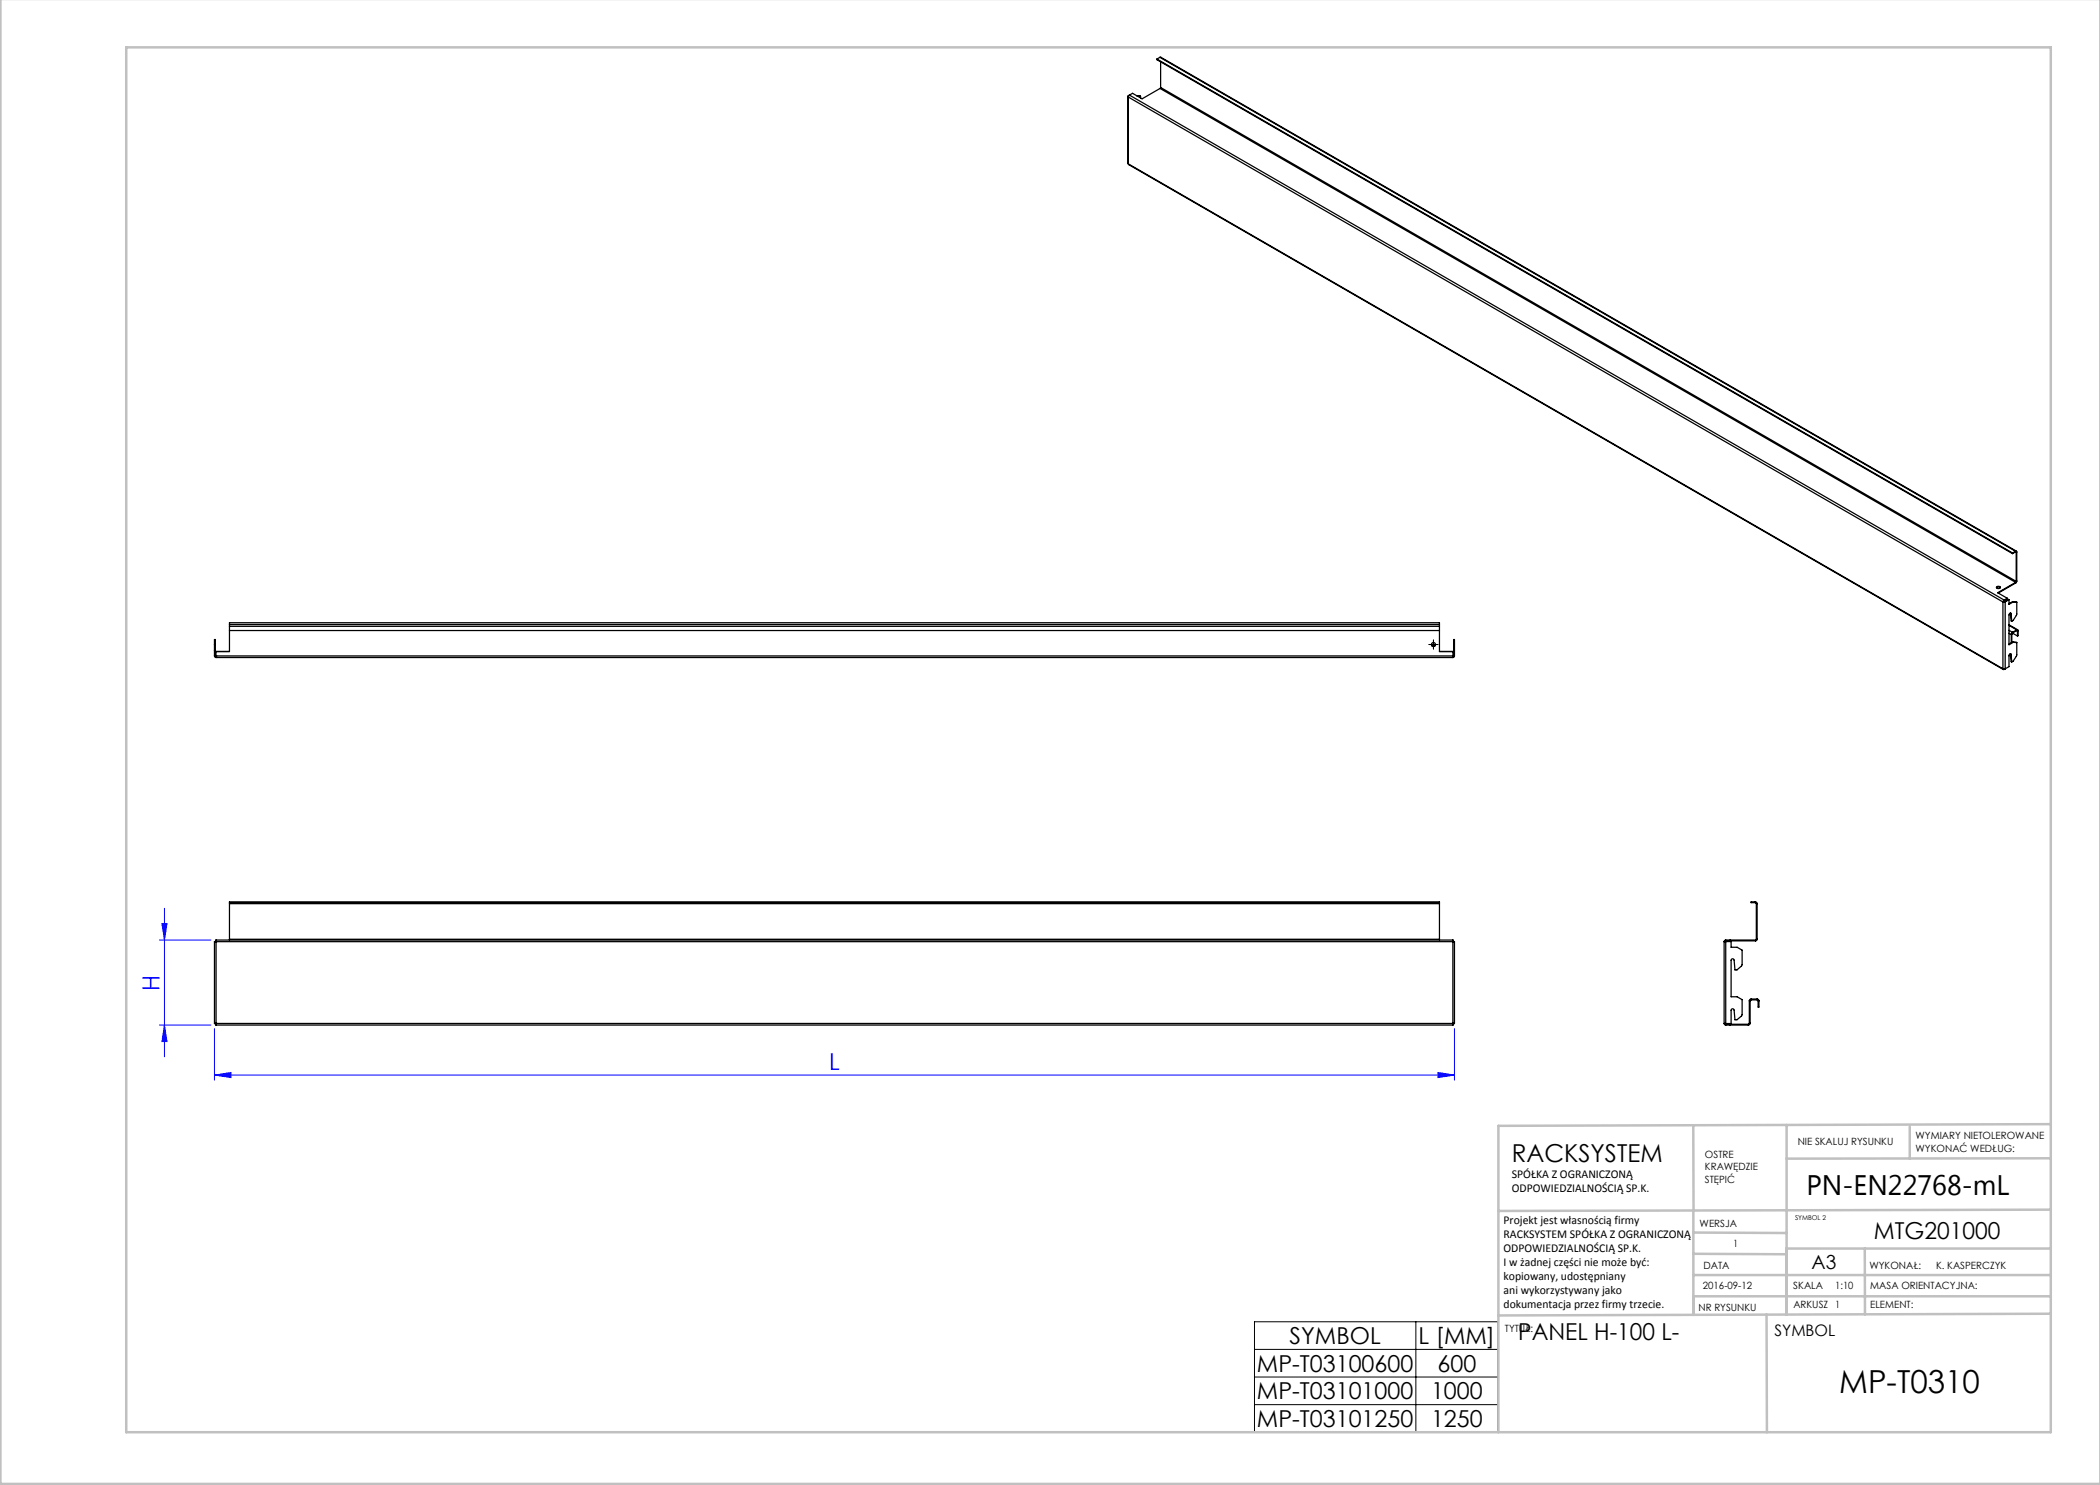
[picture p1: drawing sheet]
<svg xmlns="http://www.w3.org/2000/svg" width="420mm" height="297mm" viewBox="0 0 420 297" stroke-linecap="round" stroke-linejoin="round" font-family="sans-serif">
<path d="M31.9 188h10.3M32.4 184.7h1l-.5 3.3zM32.9 181.7v29.7M31.9 205h10.3M32.9 205l.5 3.3h-1zM42.9 215l3.3-.5v1zM42.9 205.7v10.3M42.9 215h248M287.6 214.5l3.3 .5-3.3 .5zM290.9 205.7v10.3" fill="none" stroke="#00f" stroke-width=".2"/>
<path d="M286.2 128.9h1M286.7 128.4v1M250.9 264.4h48.7v22.1h-48.7zM250.9 269.9h48.7M250.9 275.4h48.7M283.2 264.4v22.1M250.9 280.9h48.7" fill="none" stroke="#000" stroke-width=".2"/>
<path d="M286.2 128.9h-.4M286.7 128.4v-.4M286.7 129.4v.4M287.2 128.9h.4" fill="none" stroke="#000" stroke-width=".2" stroke-dasharray="15.2 1.3 1.3 1.3"/>
<g fill="none" stroke="#c0c0c0" stroke-width=".5">
<path d="M.1 -.1v296.9h419.9M25.2 9.5h385v276.9h-385zM338.7 225.2v16.9M357.3 225v37.9M382 225.4v6.3M410.1 224.8l-110.4 .4v61.2M410.1 231.7h-52.8M338.7 259.3h71.5M338.7 255h71.5M338.7 250.8l18.6 .1M338.7 246.5l18.6 .1M338.7 242.1v20.9"/>
<path d="M373 249.7v13.2M410.1 241.9l-110.4 .3M410.2 249.7h-52.9v13.2M353.3 262.9l.1 23.5M410.2 262.7l-110.5 .4"/>
</g>
<g fill="#00f">
<path d="M42.9 215l3.3-.5v1zM287.6 214.5l3.3 .5-3.3 .5z"/>
<path d="M32.9 205l.5 3.3h-1zM32.4 184.7h1l-.5 3.3z"/>
</g>
<g fill="none" stroke="#000" stroke-width=".25">
<path d="M225.6 19.3l.1 13.5M225.7 19.4l.2-.4 174.9 101M225.7 19.1v.3M225.7 19.4l174.9 101M225.7 19.4v13.4M225.7 19.1v.1M227.4 19.2l.7 .1M227.5 19.2l.6 .1M228.1 19.3v.3M231.4 11.8l171.1 98.8M231.4 11.8v.1l171.1 98.8M232 11.5h.2l171.1 98.7"/>
<path d="M232 11.5l-.6 .3M232 11.5l171.1 98.8M232 17.7l-3.6 2.1-1.9-1.1-.8 .4M232 17.7l171.1 98.8M232.1 17.5l-.1 .2M232.1 17.5l171.1 98.8M232.1 12.4v5.1M225.7 32.8l175 101.1M225.7 32.8l174.9 101M399.3 117.6a.53 .53 0 0 1 .8 0M399.3 117.4a.41 .41 0 0 1 .4-.2 .41 .41 0 0 1 .3 .4 .41 .41 0 0 1-.4 .1 .41 .41 0 0 1-.3-.3zM401.4 119.7l-.6 .3"/>
<path d="M401.4 119.7v.1l-.6 .3M401.8 119.9v1l.8-.5M401.8 119.9l-.8 .5M401.8 119.9h-.1l-.8 .4M402.5 110.6v.1M403.1 110.3l.2-.1 .1 .2M403.1 110.4l.1 .1M403.1 110.3l-.6 .3M403.1 110.3v.1M403.1 110.4l-.6 .3M403.1 116.5l-3.6 2 1.9 1.2M403.1 116.5v.1"/>
<path d="M403.1 116.6l-3.5 2M403.2 116.3l-.1 .2M403.2 110.5v5.8M403.4 116.2l-.3 .4M403.4 110.4v5.8M403.4 110.4l-.2 .1M403.4 116.2l-.2 .1M42.9 131.2l.3 .3M42.9 131.2v-3.3h.2v3.3M42.9 131.2h.2M42.9 130.1h.2M42.9 128.9h.2"/>
<path d="M43.1 131.2l.1 .1M43.2 131.2v.3M43.2 131.2h247.4M43.2 131.2h.1M43.2 131.5h247.4M45.9 124.9v.4M45.9 124.9v-.4h242v.4M45.9 125.3v5h-2.7v.9M45.9 126.1h242M45.9 125.3h242M45.9 124.9h242M286.3 128.9a.4 .4 0 0 0 .4 .4 .4 .4 0 0 0 .4-.4"/>
<path d="M287.9 124.9v.4M287.9 125.3v5h2.7v.9M290.6 131.2h.1M290.6 131.2v.3M290.7 131.2l-.1 .1M290.7 131.2v-3.3h.2v3.3M290.7 131.2h.2M290.7 130.1h.2M290.7 128.9h.2M290.9 131.2l-.3 .3M400.6 133.8l.2 .1M400.6 120.4v13.4"/>
<path d="M400.7 120.3l-.1 .1M400.8 120l-.2 .4M400.8 120.1l-.1 .2M400.8 120v.1M400.8 133.8v.1M400.9 120.3h-.2M400.9 120.3l.1 .1M401 120.4h-.4M401 120.4v13.4h-.4M401.8 125l1.7 1M401.8 126.1l.7 .4M401.8 126.6l.5 .3"/>
<path d="M401.8 125.1l1.6 .9M402 130.8l-.1 .2M402.1 122.6v.1M402.1 130.8h.1M402.1 122.7h.1M402.1 122.7l.1 1.5 .1 .1M402.1 130.8l.1 .1M402.1 130.8l.1 1.5 .1 .1M402.1 130.8v.1M402.1 130.9l-.3 .2M402.1 130.9h.1M402.2 130.9a.25 .25 0 0 0-.3-.1 .25 .25 0 0 0-.1 .4v2.1l-1 .6"/>
<path d="M402.2 122.7a.25 .25 0 0 0-.3 0 .25 .25 0 0 0-.1 .3v6l.8-.5M402.2 130.9l.1 1.5M402.2 122.7l.1 1.6M402.3 126.9v1.7M402.4 126.8l-.1 .1M402.4 126.8v1.7M402.5 126.6l1 .6M402.5 126.5l-.2 .4M402.5 126.6l-.1 .2M402.5 126.5v.1M402.5 120.3l.1 .1M402.5 120.3l-.7 .4"/>
<path d="M402.5 120.3l.9 .1M402.5 128.4l.1 .1M402.5 128.4l-.7 .4M402.5 128.4l.9 .1M402.6 120.4h.8M402.6 128.5h.8M403.4 126.1l.1 .1M403.4 126h.1l.1 .1M403.4 126v.1M403.4 126l-.9 .5M403.4 126.1l-.9 .5M403.4 128.5l-.1 2.6-.7 1.1-.3 .2"/>
<path d="M403.4 120.4l-.1 2.5-.7 1.2-.3 .2M403.5 126.2v1M403.6 126.1l-.1 .1M403.6 126.1v1l-.1 .1M42.9 188.3h.3M42.9 188.3v16.4M43.2 188v.3M43.2 188h247.4M43.2 188v.2M43.2 188.3h.1M43.2 188.3h247.4M43.2 188.3v16.4"/>
<path d="M45.9 180.5v.2M45.9 187.9v.1M45.9 180.5v-.1h242v.1M45.9 180.7v7.2M45.9 180.5h242M45.9 180.7h242M45.9 187.9h242M287.9 180.5v.2M287.9 187.9v.1M287.9 180.7v7.2M290.6 188.3h.1M290.6 188.3v16.4"/>
<path d="M290.6 188v.3M290.6 188v.2M290.9 188.3h-.3M290.9 188.3v16.4M344.8 188.3v16.4M345.1 188.3h1.1v1.2h1.2l1 .5v3l-1 1h-.4l-.2-2a.3 .3 0 0 0-.3-.2 .3 .3 0 0 0-.3 .3v7.3h1.2l1 .5v3.1l-1 1h-.4l-.2-2a.3 .3 0 0 0-.3-.2 .3 .3 0 0 0-.3 .3v2.6h-1.1M345.1 188.3h-.3M345.1 188l-.3 .3M345.1 188.2l-.1 .1M345.1 188h6M345.1 188v.2M345.1 188.3v16.4"/>
<path d="M345.1 188.2h6M345.1 188.3h.1M346 188v.2M350.2 199.8l-.2 .1-.1 .3M350.2 200l-.2 .2M350.2 199.8v.2M350.2 199.8h1.2M350.2 200h1.2M351.1 180.4l.2 .1 .1 .2M351.1 180.5l.2 .2M351.1 180.4h-.9v.1h.9M351.1 180.4v.1"/>
<path d="M351.1 188v.2M351.3 187.9l-.2 .1M351.3 180.7h.1M351.3 187.9h.1M351.3 180.7v7.2M351.4 187.9l-.3 .3M351.4 199.8l.3 .1 .1 .3M351.4 200l.2 .2M351.4 180.7v7.2M351.4 199.8v.2M43.2 204.9v.1M43.2 205h247.4"/>
<path d="M43.2 204.7h.1M43.2 204.7h-.3M43.2 204.7v.3M43.2 204.7h247.4M290.6 204.7h.1M290.6 204.7h.3M290.6 204.7v.3M290.6 204.9v.1M344.8 204.7h.3M344.8 204.7l.3 .3M345 204.7l.1 .2M345.1 205h4.6"/>
<path d="M345.1 204.9v.1M345.1 204.9h4.6M345.1 204.7h.1M346 204.9v.1M349.7 204.9v.1M349.9 204.7l-.2 .2M349.9 204.7h.1M349.9 200.2v4.5M349.9 200.2h.1M350 204.7l-.1 .2-.2 .1M350 200.2v4.5M351.6 200.2h.2"/>
<path d="M351.6 200.2v1.2h.2v-1.2"/>
<circle cx="286.7" cy="128.9" r=".4"/>
</g>
<text font-size="6.3" x="367.8" y="278.5">MP-T0310</text>
<text font-size="5.6" x="361.3" y="239.1">PN-EN22768-mL</text>
<text font-size="4.9" x="302.4" y="232.4">RACKSYSTEM</text>
<g font-size="4.7" fill="#00f">
<text x="31.9" y="198.1" transform="rotate(-90 31.9 198.1)">H</text>
<text x="165.8" y="214">L</text>
</g>
<g font-size="4.7">
<text x="374.8" y="247.8">MTG201000</text>
<text x="257.9" y="268.8">SYMBOL</text>
<text x="283.7" y="268.8">L [MM]</text>
<text x="303.6" y="268.1">PANEL H-100 L-</text>
<text x="251.4" y="274.3">MP-T03100600</text>
<text x="287.5" y="274.3">600</text>
<text x="251.4" y="279.8">MP-T03101000</text>
<text x="286.2" y="279.8">1000</text>
<text x="251.4" y="285.4">MP-T03101250</text>
<text x="286.2" y="285.4">1250</text>
</g>
<text font-size="3.9" x="362.3" y="253.8">A3</text>
<text font-size="3.2" x="354.9" y="267.2">SYMBOL</text>
<g font-size="2.4">
<text x="302.4" y="235.6">SPÓŁKA Z OGRANICZONĄ</text>
<text x="302.4" y="238.4">ODPOWIEDZIALNOŚCIĄ SP.K.</text>
<text x="300.7" y="244.7">Projekt jest własnością firmy</text>
<text x="300.7" y="247.5">RACKSYSTEM SPÓŁKA Z OGRANICZONĄ</text>
<text x="300.7" y="250.3">ODPOWIEDZIALNOŚCIĄ SP.K.</text>
<text x="300.7" y="253.1">I w żadnej części nie może być:</text>
<text x="300.7" y="256">kopiowany, udostępniany</text>
<text x="300.7" y="258.8">ani wykorzystywany jako</text>
<text x="300.7" y="261.6">dokumentacja przez firmy trzecie.</text>
</g>
<g font-size="2">
<text x="383.1" y="227.9">WYMIARY NIETOLEROWANE</text>
<text x="341" y="231.6">OSTRE</text>
<text x="359.5" y="228.9">NIE SKALUJ RYSUNKU</text>
<text x="383.1" y="230.4">WYKONAĆ WEDŁUG:</text>
<text x="341" y="234.1">KRAWĘDZIE</text>
<text x="341" y="236.6">STĘPIĆ</text>
<text x="339.9" y="245.4">WERSJA</text>
<text x="346.6" y="249.5">1</text>
<text x="340.6" y="257.7">2016-09-12</text>
<text x="340.7" y="253.8">DATA</text>
<text x="358.7" y="257.7">SKALA</text>
<text x="367" y="257.7">1:10</text>
<text x="373.9" y="253.8">WYKONAŁ:</text>
<text x="374.1" y="257.7">MASA ORIENTACYJNA:</text>
<text x="387.2" y="253.8">K. KASPERCZYK</text>
<text x="339.7" y="262.3">NR RYSUNKU</text>
<text x="358.7" y="261.7">ARKUSZ 1</text>
<text x="374.1" y="261.7">ELEMENT:</text>
<text x="301" y="266.4">TYTUŁ:</text>
</g>
<text font-size="1.3" x="359" y="244">SYMBOL 2</text>
</svg>
